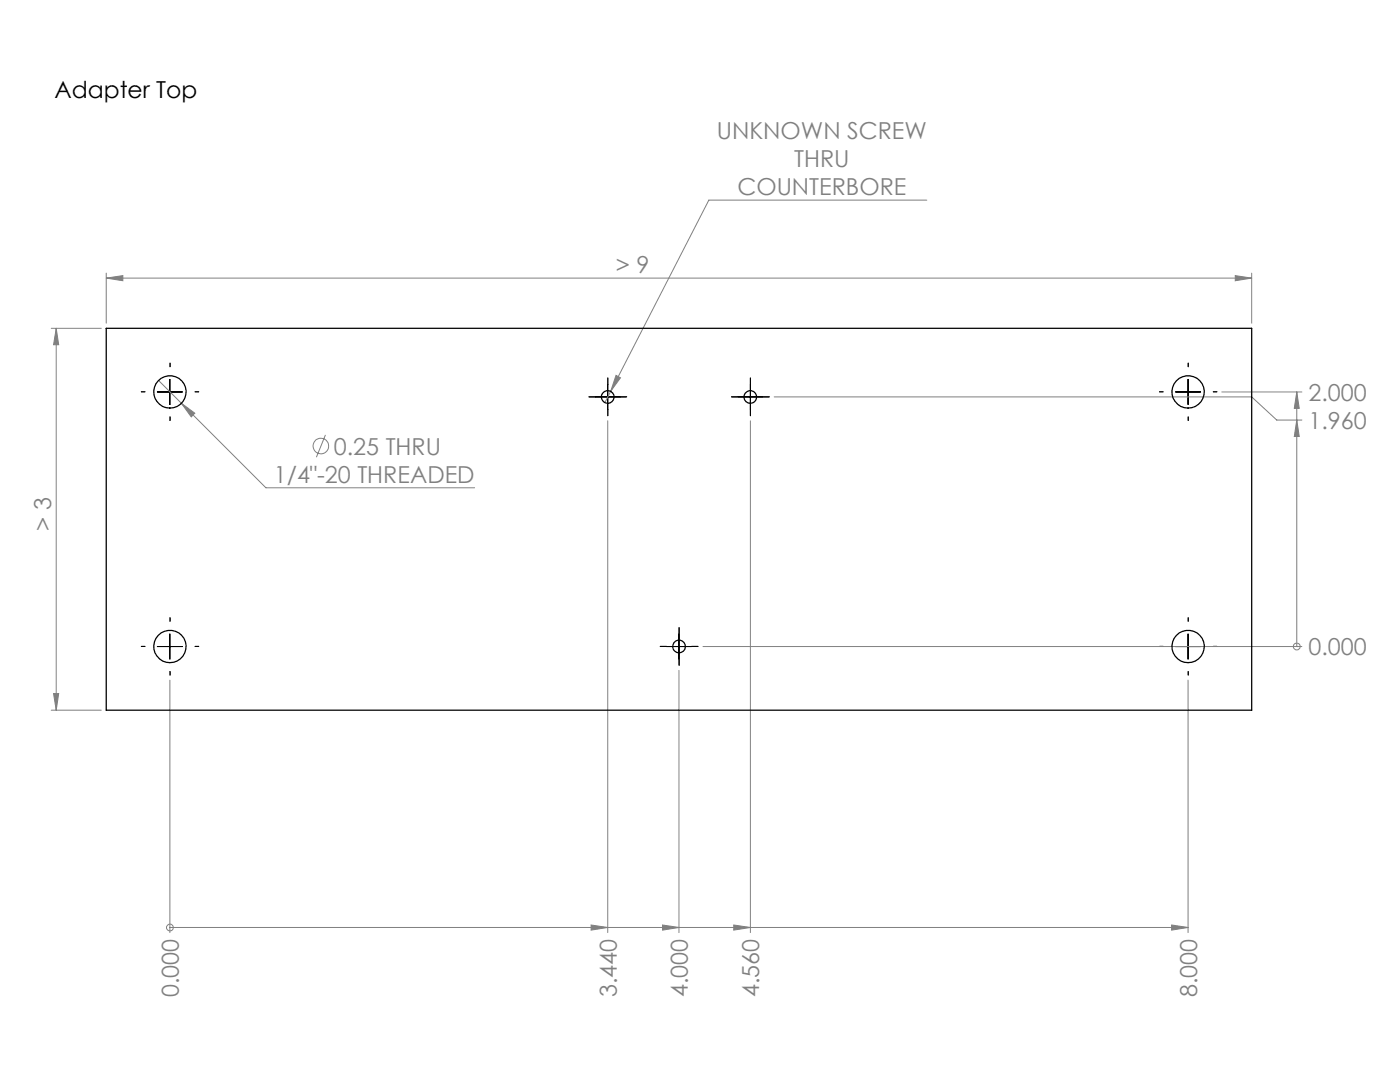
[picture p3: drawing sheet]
<svg xmlns="http://www.w3.org/2000/svg" width="279mm" height="216mm" viewBox="0 0 279 216" stroke-linecap="round" stroke-linejoin="round" font-family="sans-serif">
<g fill="none" stroke="#808080" stroke-width=".2">
<path d="M185 39.9h-43.5l-19.6 38.2M21.2 55.5l3.3-.5v1zM21.2 54.5v10M21.2 55.5h228.6M246.5 55l3.3 .5-3.3 .5zM249.8 54.5v10M10.2 65.5h10M11.2 65.5l.5 3.3h-1zM11.2 65.5v76.2M31.6 75.9l21.5 21.4h41.6M121.9 78.1l-1.2 2.2M122.9 74.9l.9 .5-1.9 2.7z"/>
<path d="M154.5 79.2h95.3l5 4.6h5M243.8 78.2h16M258.8 78.2l.5 3.3h-1zM258.8 78.2v50.8M36.2 80.5l2.7 1.9-.7 .8zM64.9 86.8l-1.8 4.4M121.3 84v102.1M149.8 84v102.1M258.8 83.8l.5 3.3h-1zM10.7 138.4h1l-.5 3.3zM33.9 135.7v50.4M135.5 133.8v52.3"/>
<path d="M140.3 129h119.5M237.1 135.7v50.4M258.8 129h.1M10.2 141.7h10M33.9 185.1h.1M33.9 185.1h203.2M118 184.6l3.3 .5-3.3 .5zM132.2 184.6l3.3 .5-3.3 .5zM146.4 184.6l3.4 .5-3.4 .5zM233.8 184.6l3.3 .5-3.3 .5z"/>
<circle cx="64" cy="89" r="1.55"/>
<circle cx="258.8" cy="129" r=".68"/>
<circle cx="33.9" cy="185.1" r=".68"/>
</g>
<g fill="none" stroke="#000" stroke-width=".2" stroke-dasharray="15.2 1.3 1.3 1.3">
<path d="M28.9 78.2h-.7M33.9 73.2v-.7M38.9 78.2h.8M118.8 79.2h-1.3M121.3 76.7v-1.3M123.8 79.2h1.3M147.3 79.2h-1.3M149.8 76.7v-1.3M152.3 79.2h1.2M232.1 78.2h-.7M237.1 73.2v-.7M242.1 78.2h.8"/>
<path d="M33.9 83.2v.7M121.3 81.7v1.3M149.8 81.7v1.3M237.1 83.2v.7M28.9 129h-.7M33.9 124v-.7M33.9 134v.7M38.9 129h.8M133 129h-1.2M135.5 126.5v-1.3M135.5 131.5v1.3M138 129h1.3"/>
<path d="M232.1 129h-.7M237.1 124v-.7M237.1 134v.7M242.1 129h.8"/>
</g>
<g fill="none" stroke="#000" stroke-width=".2">
<path d="M31.4 78.2h5M33.9 75.7v5M118.8 79.2h5M121.3 76.7v5M147.2 79.2h5M149.8 76.7v5M234.6 78.2h5M237.1 75.7v5M31.4 129h5M33.9 126.5v5M133 129h5M135.5 126.5v5"/>
<path d="M234.6 129h5M237.1 126.5v5"/>
</g>
<g fill="#808080">
<path d="M258.8 83.8l.5 3.3h-1zM258.8 78.2l.5 3.3h-1z"/>
<path d="M118 184.6l3.3 .5-3.3 .5zM132.2 184.6l3.3 .5-3.3 .5zM146.4 184.6l3.4 .5-3.4 .5zM233.8 184.6l3.3 .5-3.3 .5z"/>
<path d="M36.2 80.5l2 2.7 .7-.8zM122.9 74.9l-1 3.2 1.9-2.7z"/>
<path d="M246.5 55l3.3 .5-3.3 .5zM21.2 55.5l3.3-.5v1z"/>
<path d="M11.2 65.5l.5 3.3h-1zM10.7 138.4h1l-.5 3.3z"/>
</g>
<g fill="none" stroke="#000" stroke-width=".25">
<path d="M21.2 65.5h228.6v76.2h-228.6z"/>
<circle cx="33.9" cy="78.2" r="3.2"/>
<circle cx="121.3" cy="79.2" r="1.27"/>
<circle cx="149.7" cy="79.2" r="1.26"/>
<circle cx="237.1" cy="78.2" r="3.2"/>
<circle cx="33.9" cy="129" r="3.2"/>
<circle cx="135.5" cy="129" r="1.27"/>
<circle cx="237.1" cy="129" r="3.2"/>
</g>
<text font-size="4.7" x="10.9" y="19.5">Adapter Top</text>
<g font-size="4.7" fill="#808080">
<text x="143.1" y="27.8">UNKNOWN SCREW</text>
<text x="158.5" y="33.4">THRU</text>
<text x="147.2" y="38.9">COUNTERBORE</text>
<text x="122.9" y="54.5">&gt; 9</text>
<text x="261.1" y="79.9">2.000</text>
<text x="261.1" y="85.6">1.960</text>
<text x="66.6" y="90.7">0.25 THRU</text>
<text x="54.7" y="96.3">1/4&quot;-20 THREADED</text>
<text x="10.2" y="105.9" transform="rotate(-90 10.2 105.9)">&gt; 3</text>
<text x="261.1" y="130.7">0.000</text>
<text x="35.7" y="199" transform="rotate(-90 35.7 199)">0.000</text>
<text x="123.1" y="199" transform="rotate(-90 123.1 199)">3.440</text>
<text x="137.3" y="199" transform="rotate(-90 137.3 199)">4.000</text>
<text x="151.5" y="199" transform="rotate(-90 151.5 199)">4.560</text>
<text x="238.9" y="199" transform="rotate(-90 238.9 199)">8.000</text>
</g>
</svg>
